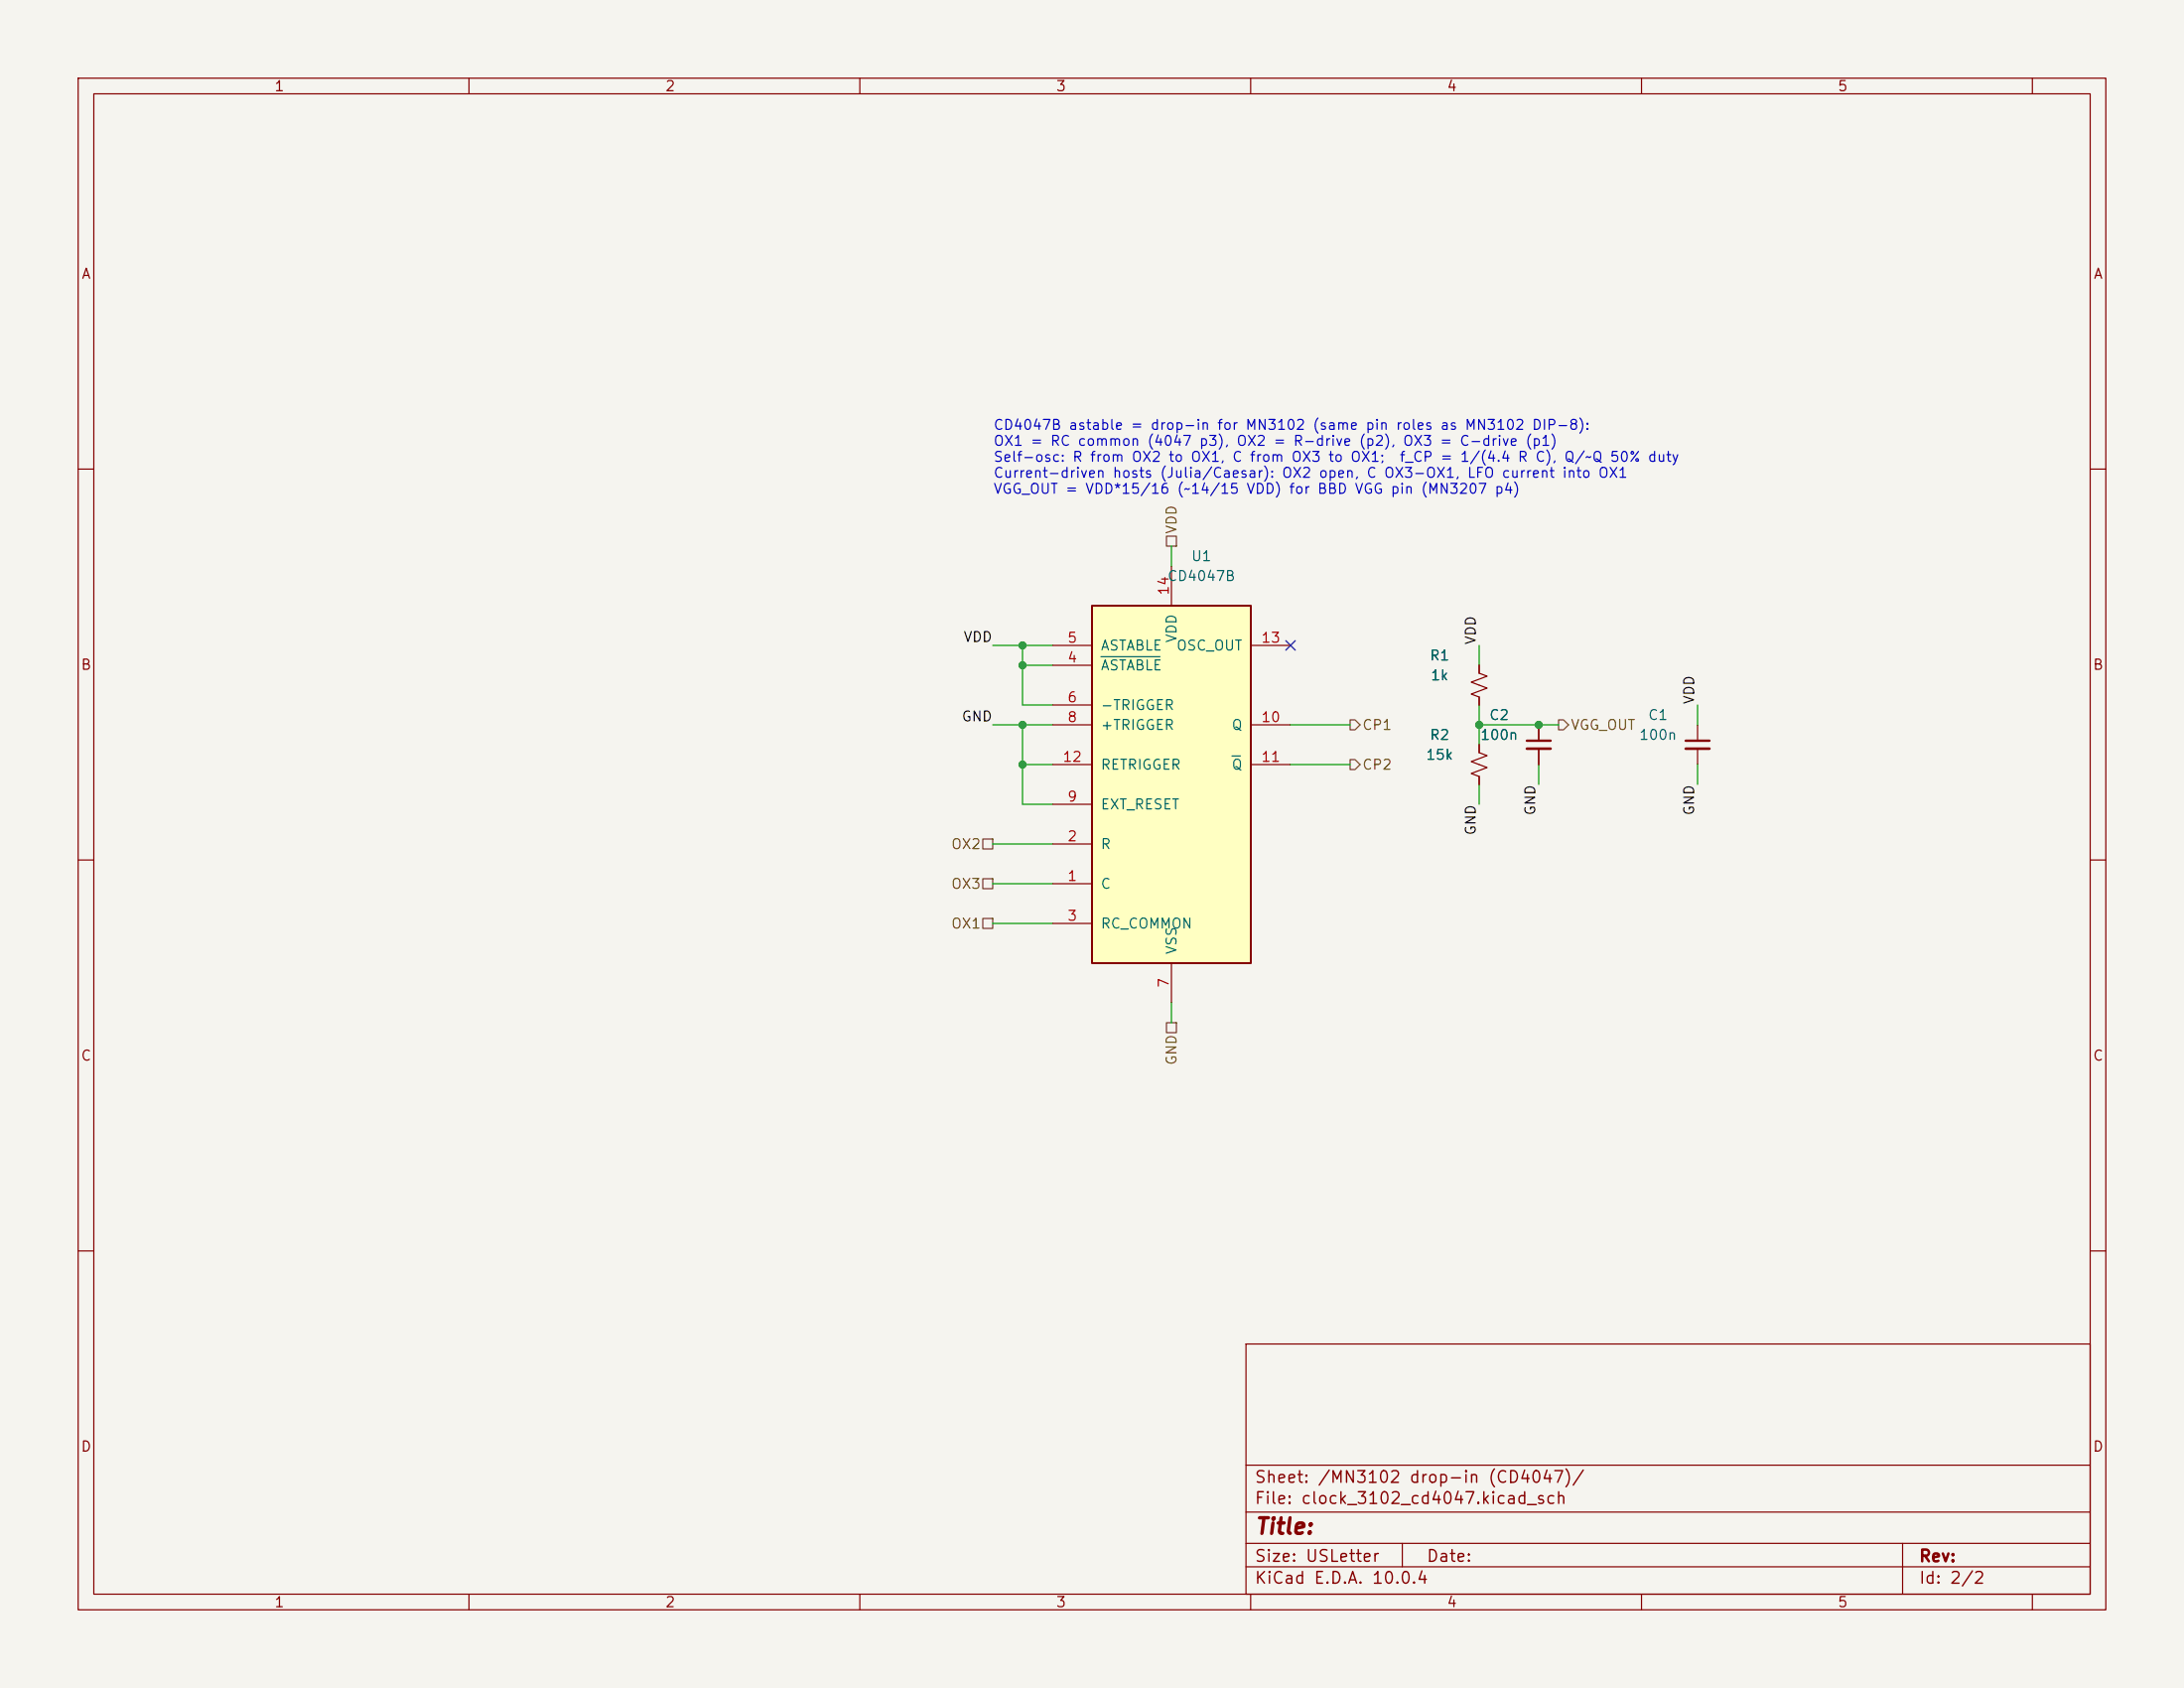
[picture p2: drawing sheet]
(kicad_sch
 (version 20250114)
 (generator "eeschema")
 (generator_version "9.0")
 (paper "USLetter")
 (lib_symbols
  (symbol "4xxx:4047"
    (pin_names
    (offset 1.016)) (exclude_from_sim no) (in_bom yes) (on_board yes)
    (in_pos_files yes)
    (duplicate_pin_numbers_are_jumpers no)
    (property "Reference" "U" (at -7.62 24.13 0) (show_name no) (do_not_autoplace no) (effects (font (size 1.27 1.27))))
    (property "Value" "4047" (at -7.62 -24.13 0) (show_name no) (do_not_autoplace no) (effects (font (size 1.27 1.27))))
    (property "Footprint" "" (at 0 0 0) (show_name no) (do_not_autoplace no) (hide yes) (effects (font (size 1.27 1.27))))
    (property "Datasheet" "https://www.ti.com/lit/ds/symlink/cd4047b.pdf" (at 0 0 0) (show_name no) (do_not_autoplace no) (hide yes) (effects (font (size 1.27 1.27))))
    (property "Description" "Monostable/Astable Multivibrator" (at 0 0 0) (show_name no) (do_not_autoplace no) (hide yes) (effects (font (size 1.27 1.27))))
    (property "ki_locked" "" (at 0 0 0) (show_name no) (do_not_autoplace no) (effects (font (size 1.27 1.27))))
    (symbol "4047_1_0"
    (pin input line (at -15.24 -12.7 0) (length 5.08) (name "C" (effects (font (size 1.27 1.27)))) (number "1" (effects (font (size 1.27 1.27)))))
    (pin input line (at -15.24 -7.62 0) (length 5.08) (name "R" (effects (font (size 1.27 1.27)))) (number "2" (effects (font (size 1.27 1.27)))))
    (pin input line (at -15.24 -17.78 0) (length 5.08) (name "RC_COMMON" (effects (font (size 1.27 1.27)))) (number "3" (effects (font (size 1.27 1.27)))))
    (pin input line (at -15.24 15.24 0) (length 5.08) (name "~{ASTABLE}" (effects (font (size 1.27 1.27)))) (number "4" (effects (font (size 1.27 1.27)))))
    (pin input line (at -15.24 17.78 0) (length 5.08) (name "ASTABLE" (effects (font (size 1.27 1.27)))) (number "5" (effects (font (size 1.27 1.27)))))
    (pin input line (at -15.24 10.16 0) (length 5.08) (name "-TRIGGER" (effects (font (size 1.27 1.27)))) (number "6" (effects (font (size 1.27 1.27)))))
    (pin power_in line (at 0 -27.94 90) (length 5.08) (name "VSS" (effects (font (size 1.27 1.27)))) (number "7" (effects (font (size 1.27 1.27)))))
    (pin input line (at -15.24 7.62 0) (length 5.08) (name "+TRIGGER" (effects (font (size 1.27 1.27)))) (number "8" (effects (font (size 1.27 1.27)))))
    (pin input line (at -15.24 -2.54 0) (length 5.08) (name "EXT_RESET" (effects (font (size 1.27 1.27)))) (number "9" (effects (font (size 1.27 1.27)))))
    (pin output line (at 15.24 7.62 180) (length 5.08) (name "Q" (effects (font (size 1.27 1.27)))) (number "10" (effects (font (size 1.27 1.27)))))
    (pin output line (at 15.24 2.54 180) (length 5.08) (name "~{Q}" (effects (font (size 1.27 1.27)))) (number "11" (effects (font (size 1.27 1.27)))))
    (pin input line (at -15.24 2.54 0) (length 5.08) (name "RETRIGGER" (effects (font (size 1.27 1.27)))) (number "12" (effects (font (size 1.27 1.27)))))
    (pin output line (at 15.24 17.78 180) (length 5.08) (name "OSC_OUT" (effects (font (size 1.27 1.27)))) (number "13" (effects (font (size 1.27 1.27)))))
    (pin power_in line (at 0 27.94 270) (length 5.08) (name "VDD" (effects (font (size 1.27 1.27)))) (number "14" (effects (font (size 1.27 1.27))))))
    (symbol "4047_1_1"
    (rectangle (start -10.16 22.86) (end 10.16 -22.86) (stroke (width 0.254) (type default)) (fill (type background))))
    (embedded_fonts no))
  (symbol "Device:R_Small_US"
    (pin_numbers (hide yes))
    (pin_names
    (offset 0.254) (hide yes)) (exclude_from_sim no) (in_bom yes) (on_board yes)
    (in_pos_files yes)
    (duplicate_pin_numbers_are_jumpers no)
    (property "Reference" "R" (at 0.762 0.508 0) (show_name no) (do_not_autoplace no) (effects (font (size 1.27 1.27)) (justify left)))
    (property "Value" "R_Small_US" (at 0.762 -1.016 0) (show_name no) (do_not_autoplace no) (effects (font (size 1.27 1.27)) (justify left)))
    (property "Footprint" "" (at 0 0 0) (show_name no) (do_not_autoplace no) (hide yes) (effects (font (size 1.27 1.27))))
    (property "Datasheet" "" (at 0 0 0) (show_name no) (do_not_autoplace no) (hide yes) (effects (font (size 1.27 1.27))))
    (property "Description" "Resistor, small US symbol" (at 0 0 0) (show_name no) (do_not_autoplace no) (hide yes) (effects (font (size 1.27 1.27))))
    (symbol "R_Small_US_1_1"
    (polyline (pts (xy 0 1.524) (xy 1.016 1.143) (xy 0 0.762) (xy -1.016 0.381) (xy 0 0)) (stroke (width 0) (type default)) (fill (type none)))
    (polyline (pts (xy 0 0) (xy 1.016 -0.381) (xy 0 -0.762) (xy -1.016 -1.143) (xy 0 -1.524)) (stroke (width 0) (type default)) (fill (type none)))
    (pin passive line (at 0 2.54 270) (length 1.016) (name "" (effects (font (size 1.27 1.27)))) (number "1" (effects (font (size 1.27 1.27)))))
    (pin passive line (at 0 -2.54 90) (length 1.016) (name "" (effects (font (size 1.27 1.27)))) (number "2" (effects (font (size 1.27 1.27))))))
    (embedded_fonts no))
  (symbol "Device:C_Small"
    (pin_numbers (hide yes))
    (pin_names
    (offset 0.254) (hide yes)) (exclude_from_sim no) (in_bom yes) (on_board yes)
    (in_pos_files yes)
    (duplicate_pin_numbers_are_jumpers no)
    (property "Reference" "C" (at 0.254 1.778 0) (show_name no) (do_not_autoplace no) (effects (font (size 1.27 1.27)) (justify left)))
    (property "Value" "C_Small" (at 0.254 -2.032 0) (show_name no) (do_not_autoplace no) (effects (font (size 1.27 1.27)) (justify left)))
    (property "Footprint" "" (at 0 0 0) (show_name no) (do_not_autoplace no) (hide yes) (effects (font (size 1.27 1.27))))
    (property "Datasheet" "" (at 0 0 0) (show_name no) (do_not_autoplace no) (hide yes) (effects (font (size 1.27 1.27))))
    (property "Description" "Unpolarized capacitor, small symbol" (at 0 0 0) (show_name no) (do_not_autoplace no) (hide yes) (effects (font (size 1.27 1.27))))
    (symbol "C_Small_0_1"
    (polyline (pts (xy -1.524 0.508) (xy 1.524 0.508)) (stroke (width 0.3048) (type default)) (fill (type none)))
    (polyline (pts (xy -1.524 -0.508) (xy 1.524 -0.508)) (stroke (width 0.3302) (type default)) (fill (type none))))
    (symbol "C_Small_1_1"
    (pin passive line (at 0 2.54 270) (length 2.032) (name "" (effects (font (size 1.27 1.27)))) (number "1" (effects (font (size 1.27 1.27)))))
    (pin passive line (at 0 -2.54 90) (length 2.032) (name "" (effects (font (size 1.27 1.27)))) (number "2" (effects (font (size 1.27 1.27))))))
    (embedded_fonts no)))
 (symbol
  (lib_id "4xxx:4047")
  (at 149.86 100.33 0)
  (unit 1)
  (exclude_from_sim no)
  (in_bom yes)
  (on_board yes)
  (dnp no)
  (property "Reference" "U1" (at 153.67 71.12 0) (effects (font (size 1.27 1.27))))
  (property "Value" "CD4047B" (at 153.67 73.66 0) (effects (font (size 1.27 1.27))))
  (property "Footprint" "Package_SO:TSSOP-14_4.4x5mm_P0.65mm" (at 149.86 100.33 0) (effects (font (size 1.27 1.27)) (hide yes)))
  (property "Datasheet" "~" (at 149.86 100.33 0) (effects (font (size 1.27 1.27)) (hide yes)))
  (property "Description" "TSSOP-14 rotated 90deg fits inside DIP-8 pin rows (adapter). For in-design JLC assembly use SOIC-14 CD4047BM96 LCSC C46538 instead." (at 149.86 100.33 0) (effects (font (size 1.27 1.27)) (hide yes)))
  (property "LCSC" "C2652491" (at 149.86 100.33 0) (effects (font (size 1.27 1.27)) (hide yes))))
 (symbol
  (lib_id "Device:R_Small_US")
  (at 189.23 87.63 0)
  (unit 1)
  (exclude_from_sim no)
  (in_bom yes)
  (on_board yes)
  (dnp no)
  (property "Reference" "R1" (at 184.15 83.82 0) (effects (font (size 1.27 1.27))))
  (property "Value" "1k" (at 184.15 86.36 0) (effects (font (size 1.27 1.27))))
  (property "Footprint" "Resistor_SMD:R_0603_1608Metric" (at 189.23 87.63 0) (effects (font (size 1.27 1.27)) (hide yes)))
  (property "Datasheet" "~" (at 189.23 87.63 0) (effects (font (size 1.27 1.27)) (hide yes)))
  (property "Description" "VGG divider top" (at 189.23 87.63 0) (effects (font (size 1.27 1.27)) (hide yes)))
  (property "LCSC" "C21190" (at 189.23 87.63 0) (effects (font (size 1.27 1.27)) (hide yes))))
 (symbol
  (lib_id "Device:R_Small_US")
  (at 189.23 97.79 0)
  (unit 1)
  (exclude_from_sim no)
  (in_bom yes)
  (on_board yes)
  (dnp no)
  (property "Reference" "R2" (at 184.15 93.98 0) (effects (font (size 1.27 1.27))))
  (property "Value" "15k" (at 184.15 96.52 0) (effects (font (size 1.27 1.27))))
  (property "Footprint" "Resistor_SMD:R_0603_1608Metric" (at 189.23 97.79 0) (effects (font (size 1.27 1.27)) (hide yes)))
  (property "Datasheet" "~" (at 189.23 97.79 0) (effects (font (size 1.27 1.27)) (hide yes)))
  (property "Description" "VGG divider bottom (15/16 Vdd ~ 14/15)" (at 189.23 97.79 0) (effects (font (size 1.27 1.27)) (hide yes)))
  (property "LCSC" "C22809" (at 189.23 97.79 0) (effects (font (size 1.27 1.27)) (hide yes))))
 (symbol
  (lib_id "Device:C_Small")
  (at 217.17 95.25 0)
  (unit 1)
  (exclude_from_sim no)
  (in_bom yes)
  (on_board yes)
  (dnp no)
  (property "Reference" "C1" (at 212.09 91.44 0) (effects (font (size 1.27 1.27))))
  (property "Value" "100n" (at 212.09 93.98 0) (effects (font (size 1.27 1.27))))
  (property "Footprint" "Capacitor_SMD:C_0603_1608Metric" (at 217.17 95.25 0) (effects (font (size 1.27 1.27)) (hide yes)))
  (property "Datasheet" "~" (at 217.17 95.25 0) (effects (font (size 1.27 1.27)) (hide yes)))
  (property "Description" "VDD decoupling" (at 217.17 95.25 0) (effects (font (size 1.27 1.27)) (hide yes)))
  (property "LCSC" "C14663" (at 217.17 95.25 0) (effects (font (size 1.27 1.27)) (hide yes))))
 (symbol
  (lib_id "Device:C_Small")
  (at 196.85 95.25 0)
  (unit 1)
  (exclude_from_sim no)
  (in_bom yes)
  (on_board yes)
  (dnp no)
  (property "Reference" "C2" (at 191.77 91.44 0) (effects (font (size 1.27 1.27))))
  (property "Value" "100n" (at 191.77 93.98 0) (effects (font (size 1.27 1.27))))
  (property "Footprint" "Capacitor_SMD:C_0603_1608Metric" (at 196.85 95.25 0) (effects (font (size 1.27 1.27)) (hide yes)))
  (property "Datasheet" "~" (at 196.85 95.25 0) (effects (font (size 1.27 1.27)) (hide yes)))
  (property "Description" "VGG decoupling" (at 196.85 95.25 0) (effects (font (size 1.27 1.27)) (hide yes)))
  (property "LCSC" "C14663" (at 196.85 95.25 0) (effects (font (size 1.27 1.27)) (hide yes))))
 (wire
  (pts (xy 134.62 82.55) (xy 127 82.55))
  (stroke (width 0) (type default)))
 (wire
  (pts (xy 134.62 85.09) (xy 130.81 85.09))
  (stroke (width 0) (type default)))
 (wire
  (pts (xy 134.62 90.17) (xy 130.81 90.17))
  (stroke (width 0) (type default)))
 (wire
  (pts (xy 130.81 82.55) (xy 130.81 90.17))
  (stroke (width 0) (type default)))
 (junction
  (at 130.81 82.55)
  (diameter 0)
  (color 0 0 0 0))
 (junction
  (at 130.81 85.09)
  (diameter 0)
  (color 0 0 0 0))
 (label "VDD"
  (at 127 82.55 180)
  (effects (font (size 1.27 1.27)) (justify right bottom)))
 (wire
  (pts (xy 134.62 92.71) (xy 127 92.71))
  (stroke (width 0) (type default)))
 (wire
  (pts (xy 134.62 97.79) (xy 130.81 97.79))
  (stroke (width 0) (type default)))
 (wire
  (pts (xy 134.62 102.87) (xy 130.81 102.87))
  (stroke (width 0) (type default)))
 (wire
  (pts (xy 130.81 92.71) (xy 130.81 102.87))
  (stroke (width 0) (type default)))
 (junction
  (at 130.81 92.71)
  (diameter 0)
  (color 0 0 0 0))
 (junction
  (at 130.81 97.79)
  (diameter 0)
  (color 0 0 0 0))
 (label "GND"
  (at 127 92.71 180)
  (effects (font (size 1.27 1.27)) (justify right bottom)))
 (wire
  (pts (xy 134.62 107.95) (xy 127 107.95))
  (stroke (width 0) (type default)))
 (hierarchical_label "OX2"
  (shape passive)
  (at 127 107.95 180)
  (effects (font (size 1.27 1.27)) (justify right)))
 (wire
  (pts (xy 134.62 113.03) (xy 127 113.03))
  (stroke (width 0) (type default)))
 (hierarchical_label "OX3"
  (shape passive)
  (at 127 113.03 180)
  (effects (font (size 1.27 1.27)) (justify right)))
 (wire
  (pts (xy 134.62 118.11) (xy 127 118.11))
  (stroke (width 0) (type default)))
 (hierarchical_label "OX1"
  (shape passive)
  (at 127 118.11 180)
  (effects (font (size 1.27 1.27)) (justify right)))
 (wire
  (pts (xy 165.1 92.71) (xy 172.72 92.71))
  (stroke (width 0) (type default)))
 (hierarchical_label "CP1"
  (shape output)
  (at 172.72 92.71 0)
  (effects (font (size 1.27 1.27)) (justify left)))
 (wire
  (pts (xy 165.1 97.79) (xy 172.72 97.79))
  (stroke (width 0) (type default)))
 (hierarchical_label "CP2"
  (shape output)
  (at 172.72 97.79 0)
  (effects (font (size 1.27 1.27)) (justify left)))
 (no_connect
  (at 165.1 82.55))
 (wire
  (pts (xy 149.86 72.39) (xy 149.86 69.85))
  (stroke (width 0) (type default)))
 (hierarchical_label "VDD"
  (shape passive)
  (at 149.86 69.85 90)
  (effects (font (size 1.27 1.27)) (justify left)))
 (wire
  (pts (xy 149.86 128.27) (xy 149.86 130.81))
  (stroke (width 0) (type default)))
 (hierarchical_label "GND"
  (shape passive)
  (at 149.86 130.81 270)
  (effects (font (size 1.27 1.27)) (justify right)))
 (wire
  (pts (xy 189.23 82.55) (xy 189.23 85.09))
  (stroke (width 0) (type default)))
 (label "VDD"
  (at 189.23 82.55 90)
  (effects (font (size 1.27 1.27)) (justify left bottom)))
 (wire
  (pts (xy 189.23 90.17) (xy 189.23 95.25))
  (stroke (width 0) (type default)))
 (junction
  (at 189.23 92.71)
  (diameter 0)
  (color 0 0 0 0))
 (wire
  (pts (xy 189.23 100.33) (xy 189.23 102.87))
  (stroke (width 0) (type default)))
 (label "GND"
  (at 189.23 102.87 270)
  (effects (font (size 1.27 1.27)) (justify right bottom)))
 (wire
  (pts (xy 189.23 92.71) (xy 199.39 92.71))
  (stroke (width 0) (type default)))
 (junction
  (at 196.85 92.71)
  (diameter 0)
  (color 0 0 0 0))
 (hierarchical_label "VGG_OUT"
  (shape output)
  (at 199.39 92.71 0)
  (effects (font (size 1.27 1.27)) (justify left)))
 (wire
  (pts (xy 196.85 97.79) (xy 196.85 100.33))
  (stroke (width 0) (type default)))
 (label "GND"
  (at 196.85 100.33 270)
  (effects (font (size 1.27 1.27)) (justify right bottom)))
 (wire
  (pts (xy 217.17 90.17) (xy 217.17 92.71))
  (stroke (width 0) (type default)))
 (label "VDD"
  (at 217.17 90.17 90)
  (effects (font (size 1.27 1.27)) (justify left bottom)))
 (wire
  (pts (xy 217.17 97.79) (xy 217.17 100.33))
  (stroke (width 0) (type default)))
 (label "GND"
  (at 217.17 100.33 270)
  (effects (font (size 1.27 1.27)) (justify right bottom)))
 (text "CD4047B astable = drop-in for MN3102 (same pin roles as MN3102 DIP-8):\nOX1 = RC common (4047 p3), OX2 = R-drive (p2), OX3 = C-drive (p1)\nSelf-osc: R from OX2 to OX1, C from OX3 to OX1;  f_CP = 1/(4.4 R C), Q/~Q 50% duty\nCurrent-driven hosts (Julia/Caesar): OX2 open, C OX3-OX1, LFO current into OX1\nVGG_OUT = VDD*15/16 (~14/15 VDD) for BBD VGG pin (MN3207 p4)"
  (exclude_from_sim no)
  (at 127 63.5 0)
  (effects (font (size 1.27 1.27)) (justify left bottom)))
 (embedded_fonts no))
